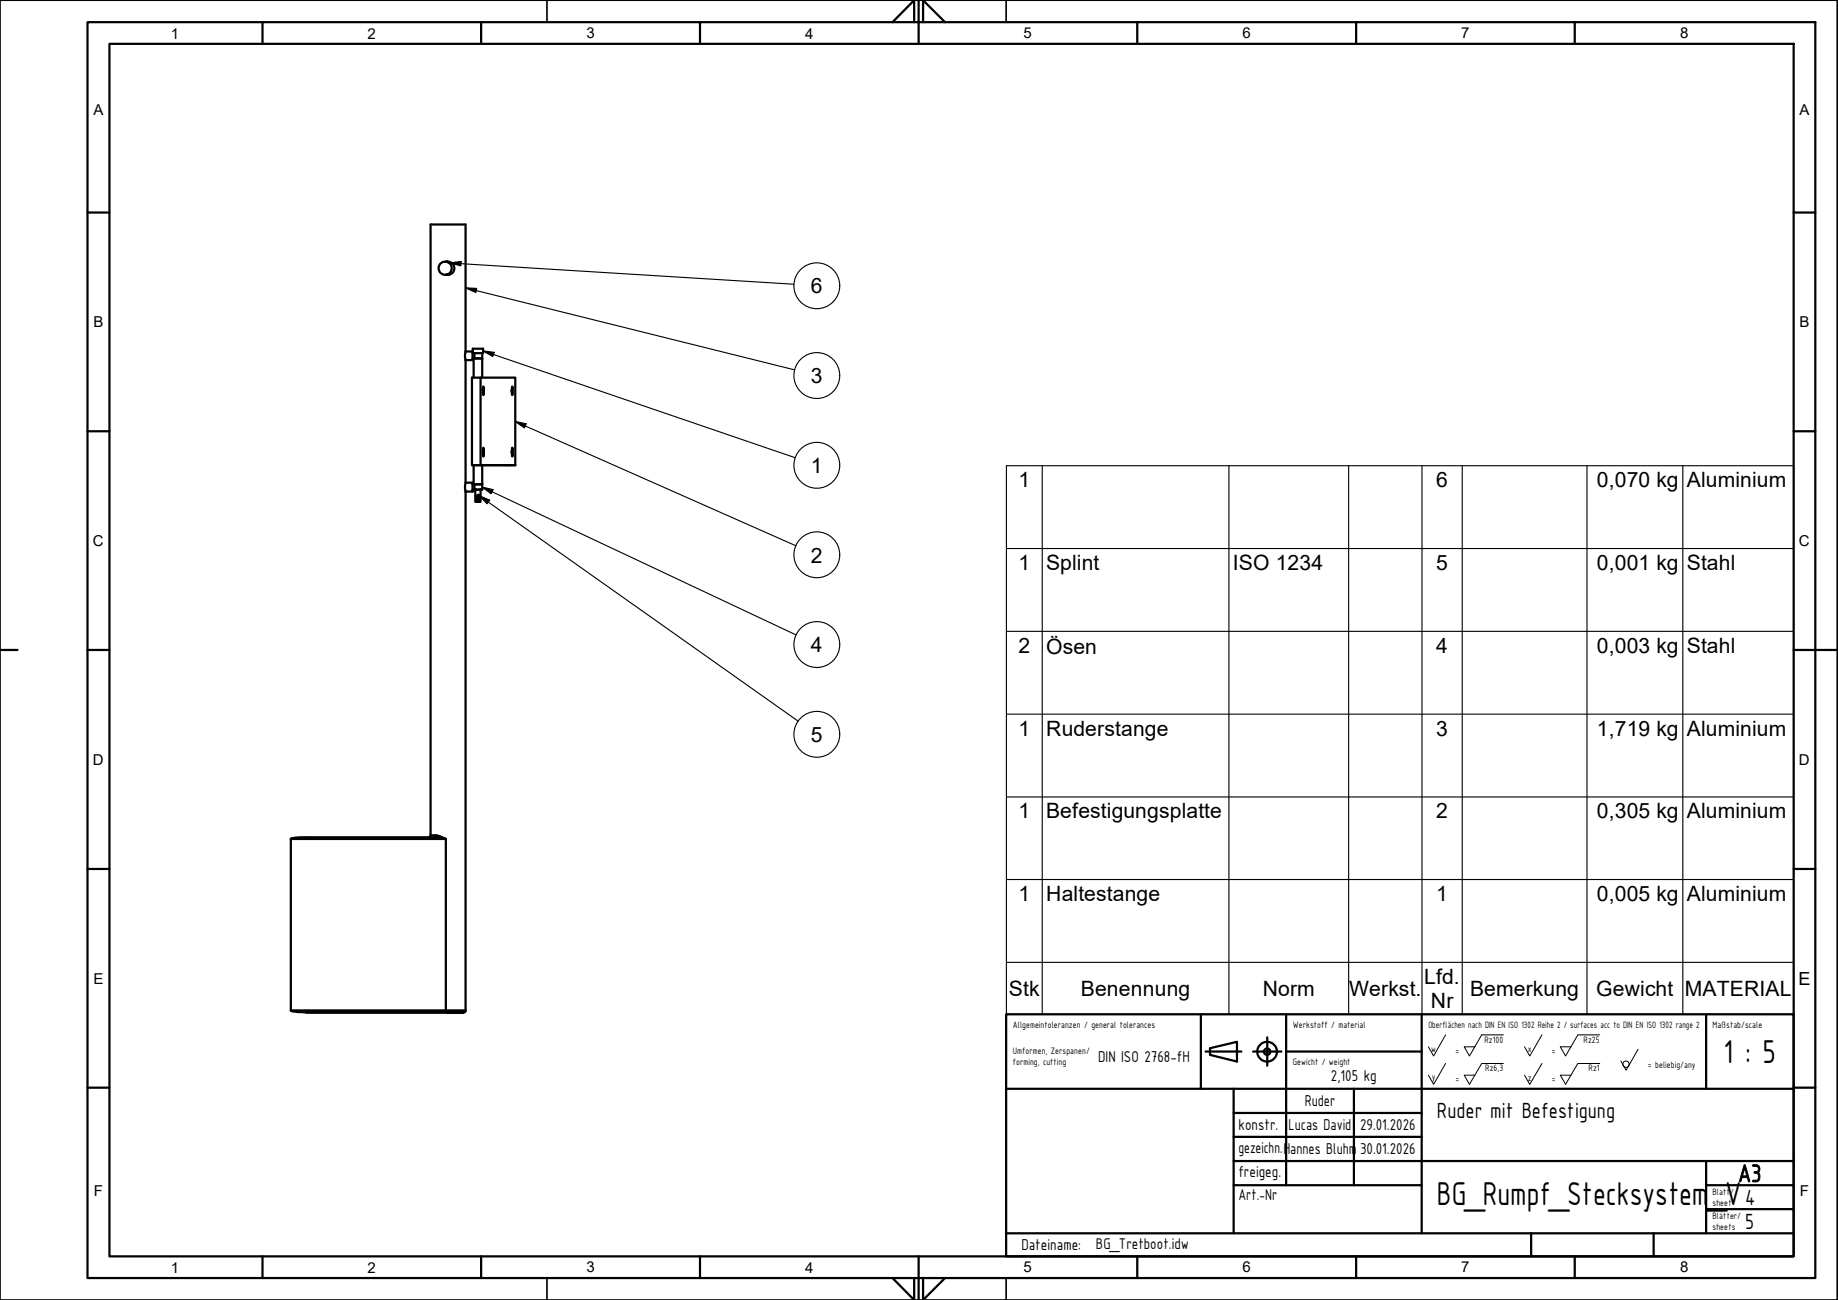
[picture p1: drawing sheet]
<svg xmlns="http://www.w3.org/2000/svg" width="420mm" height="297mm" viewBox="0 0 420 297" stroke-linecap="round" stroke-linejoin="round" font-family="sans-serif">
<!-- layer: Sichtbare Kanten(CS) -->
<g fill="none" stroke="#000" stroke-width=".51">
<path d="M101.8 59.8a1.58 1.58 0 0 1 2.1 1.5 1.58 1.58 0 0 1-2.1 1.5M102 59.8l.9 .3zM102 62.8h.1M108.1 79.7h2.3v1l-2.3-.1zM106.4 80.3l-.1 .6 .1 1.4M106.4 80.3v-29h-8v139.8l-.4 .2M106.4 82.3v28M106.4 80.3h1.7M108 82.3l.2-.3 .1 4.3M108.5 80.7v1.2a.27 .27 0 0 0-.4 0 .27 .27 0 0 0 0 .4h-1.7M109.9 86.3h7.9v20M110.2 80.7v1.2h-1.7h1.7v4.4"/>
<path d="M110.4 88.4l.2 .2-.1 1.7zM117 88.4l.2 .1-.1 1.8zM106.4 110.3l-.1 .6 .1 1.4M106.4 112.3v118.8l-.4 .2h-37.4a3.2 3.2 0 0 1-2.1-.4v-39.3l2.1-.3h30.8M106.4 110.3h1.7M106.4 112.3h1.7M107.9 106.3h9.9h-9.9v-20h2v20M108.3 110.6l-.3-.3a.29 .29 0 0 0 .1 .4 .29 .29 0 0 0 .4 0M108.3 106.3v4.4M108.5 110.7h1.7M108.5 110.7l-.1 1.2a.28 .28 0 0 0-.3 .1 .28 .28 0 0 0 0 .3v-.3l.4-.1M108.5 111.9h1.7h-.3"/>
<path d="M108.5 111.9h.1M108.6 111.9v2.8h1.3v-2.8M108.6 111.9h1.3M109 114.4l.5 .1v.1l-.3 .1zM109.1 113.6a.31 .31 0 0 0-.2 .3 .31 .31 0 0 0 .2 .3M109.1 114h.4v.5M109.2 113.3h.4l-.1 .7M109.5 113.8v.2M109.6 113.3l-.1-.2h-.3l-.2 1.3M110.2 106.3v5.6M110.5 102.3l.1 .4-.1 1.6-.1-.5zM117.1 102.3l.1 .2-.1 1.8-.1-.7z"/>
<circle cx="101.8" cy="61.3" r="1.51"/>
</g>
<g fill="#000">
<circle cx="102.4" cy="62.8" r=".25"/>
<circle cx="106.4" cy="82.3" r=".25"/>
<circle cx="106.4" cy="112.3" r=".25"/>
<circle cx="108.5" cy="111.9" r=".25"/>
</g>
<!-- layer: Sichtbare tangentiale Kanten(HTW) -->
<path d="M108.1 80.6v1.4M108.1 110.6v1.3M66.5 191.7h35.4M98.4 190.9h1.4l2.1 .8M99.8 190.9l-.1 .3-.3 .1 2.5 .4M101.9 191.7v39.2M66.5 230.9h35.4M101.9 230.9h4.5M101.9 230.9l.1 .4h4h-36" fill="none" stroke="#000" stroke-width=".51"/>
<circle cx="108.5" cy="111.9" r=".25" fill="#000"/>
<!-- layer: Symbole(HTW) -->
<g fill="none" stroke="#000" stroke-width=".25">
<path d="M102.9 60.1l2.5-.4-.1 1.1zM102.9 60.1l78.6 4.8M106.4 65.8l2.6 .1-.2 1zM106.4 65.8l75.2 18.7M110.4 80.2l2.6 .3-.4 1zM110.4 80.2l71.3 24.4M117.8 96.3l2.5 .5-.4 1zM117.8 96.3l64.1 28.4M109.6 113.3l2.4 1-.7 .8zM109.6 113.3l72.8 51.5M110.2 111.3l2.5 .6-.4 .9zM110.2 111.3l71.8 33.8"/>
<path d="M238.3 106.4v125.4M280.9 106.4v125.4M308.3 106.4v125.4M325.1 106.4v125.4M334.3 106.4v125.4M362.8 106.4v125.4M384.7 106.4v125.4M230.1 125.3h179.9M230.1 144.3h179.9M230.1 163.2h179.9M230.1 182.1h179.9M230.1 219.9h179.9v-113.5h-179.9v125.4h179.9v-11.9"/>
<path d="M230.1 201h179.9"/>
<circle cx="186.7" cy="65.3" r="5.2"/>
<circle cx="186.7" cy="85.8" r="5.2"/>
<circle cx="186.7" cy="106.3" r="5.2"/>
<circle cx="186.7" cy="126.8" r="5.2"/>
<circle cx="186.7" cy="147.3" r="5.2"/>
<circle cx="186.7" cy="167.8" r="5.2"/>
</g>
<!-- layer: Skizziergeometrie(CS) -->
<g fill="none" stroke="#000" stroke-width=".51">
<path d="M20 5.1h395v286.9h-395zM25 10h385v277.1h-385zM60 5.1v4.9M110 5.1v4.9M160 5.1v4.9M204 5.1l5-5.1v5.1M210 0v10M211 5.1v-5.1l5 5.1M260 5.1v4.9M310 5.1v4.9M360 5.1v4.9M20 48.6h5"/>
<path d="M410 48.6h5M20 98.5h5M410 98.5h5M0 148.5h4M20 148.5h5M410 148.5h10M20 198.6h5M410 198.6h5M20 248.5h5M410 248.5h5M60 287.1v4.9M110 287.1v4.9"/>
<path d="M160 287.1v4.9M204 292l5 5v-5M210 287.1v9.9M211 292v5l5-5M260 287.1v4.9M310 287.1v4.9M360 287.1v4.9"/>
</g>
<path d="M0 0h420v297h-420zM125 0v5.1M230 0v5.1M125 292v5M230 292v5" fill="none" stroke="#000" stroke-width=".38"/>
<!-- layer: Titel (ISO) -->
<g fill="none" stroke="#000" stroke-width=".51">
<path d="M230 231.8h180v55.3h-180zM274.5 231.8v17M276.6 239.5l6.2-1.5v4.6l-6.2-1.6zM289.7 237v6.5M294 231.8v39M325 231.8v50M390 231.8v17M230 248.8h180M275.6 240.3h8.2M282 259.8h43M282 254.3h43M282 248.8v33"/>
<path d="M286.4 240.3h6.5M294 240.3h31M309.5 248.8v22M282 270.8h43M282 265.3h128M390 276.3h20M390 270.8h20M390 265.3v16.5M230 281.8h180M350 281.8v5.3M378 281.8v5.3"/>
<circle cx="289.7" cy="240.3" r="2.25"/>
<circle cx="289.7" cy="240.3" r=".73"/>
</g>
<g fill="none" stroke="#000" stroke-width=".23">
<path d="M330.5 236.5l-2.8 4.8-1.2-2.1M343.7 236.5h-5l-2.8 4.8-1.2-2.1h2.4M352.5 236.5l-2.8 4.8-1.2-2.1M365.7 236.5h-5l-2.8 4.8-1.2-2.1h2.5M374.5 239.8l-2.8 4.7-1.2-2.1M330.5 243l-2.8 4.8-1.2-2.1M343.7 243h-5l-2.8 4.8-1.2-2.1h2.4M352.5 243l-2.8 4.8-1.2-2.1M365.7 243h-5l-2.8 4.8-1.2-2.1h2.5"/>
<circle cx="371.7" cy="243.2" r=".73"/>
</g>
<!-- layer: Symbole(HTW) -->
<path d="M102.9 60.1l2.5-.4-.1 1.1zM106.4 65.8l2.6 .1-.2 1zM110.4 80.2l2.6 .3-.4 1zM117.8 96.3l2.5 .5-.4 1zM109.6 113.3l2.4 1-.7 .8zM110.2 111.3l2.5 .6-.4 .9z" fill="#000"/>
<g font-size="8.1">
<text x="394" y="242.9">1 : 5</text>
<text x="328.5" y="275.4">BG_Rumpf_Stecksystem</text>
<text x="390.6" y="275.4">_V</text>
</g>
<text font-size="6.1" x="397.3" y="270.1">A3</text>
<g font-size="5.4">
<text x="328.5" y="255.5">Ruder mit Befestigung</text>
<text x="399" y="275.3">4</text>
<text x="399" y="280.8">5</text>
</g>
<g font-size="4.8">
<text x="185.4" y="67">6</text>
<text x="185.4" y="87.6">3</text>
<text x="185.4" y="108.1">1</text>
<text x="232.8" y="111.4">1</text>
<text x="328.3" y="111.4">6</text>
<text x="365.1" y="111.4">0,070 kg</text>
<text x="385.6" y="111.4">Aluminium</text>
<text x="185.4" y="128.6">2</text>
<text x="232.8" y="130.3">1</text>
<text x="239.1" y="130.3">Splint</text>
<text x="281.8" y="130.3">ISO 1234</text>
<text x="328.3" y="130.2">5</text>
<text x="365.1" y="130.3">0,001 kg</text>
<text x="385.6" y="130.3">Stahl</text>
<text x="185.4" y="149">4</text>
<text x="232.8" y="149.1">2</text>
<text x="239.1" y="149.5">Ösen</text>
<text x="328.3" y="149.1">4</text>
<text x="365.1" y="149.1">0,003 kg</text>
<text x="385.6" y="149.2">Stahl</text>
<text x="185.4" y="169.5">5</text>
<text x="232.8" y="168.1">1</text>
<text x="239.1" y="168.1">Ruderstange</text>
<text x="328.3" y="168.1">3</text>
<text x="365.1" y="168.1">1,719 kg</text>
<text x="385.6" y="168.1">Aluminium</text>
<text x="232.8" y="187">1</text>
<text x="239.1" y="187">Befestigungsplatte</text>
<text x="328.3" y="187">2</text>
<text x="365.1" y="187">0,305 kg</text>
<text x="385.6" y="187">Aluminium</text>
<text x="232.8" y="205.9">1</text>
<text x="239.1" y="205.9">Haltestange</text>
<text x="328.3" y="205.9">1</text>
<text x="365.1" y="205.9">0,005 kg</text>
<text x="385.6" y="205.9">Aluminium</text>
<text x="230.6" y="227.6">Stk</text>
<text x="247.1" y="227.6">Benennung</text>
<text x="288.7" y="227.6">Norm</text>
<text x="308.4" y="227.6">Werkst.</text>
<text x="325.6" y="224.8">Lfd.</text>
<text x="336" y="227.6">Bemerkung</text>
<text x="364.9" y="227.6">Gewicht</text>
<text x="385.1" y="227.6">MATERIAL</text>
<text x="327.1" y="230.4">Nr</text>
</g>
<text font-size="4.1" x="411.1" y="225">E</text>
<g font-size="3.9">
<text x="251" y="242.6">DIN ISO 2768-fH</text>
<text x="304.2" y="246.9">2,105 kg</text>
<text x="298.3" y="252.8">Ruder</text>
<text x="283.1" y="258.3">konstr.</text>
<text x="283.1" y="263.4">gezeichn.H</text>
<text x="294.6" y="258.3">Lucas David</text>
<text x="295" y="263.8">annes Bluhm</text>
<text x="310.9" y="263.8">30.01.2026</text>
<text x="310.9" y="258.3">29.01.2026</text>
<text x="283.1" y="268.9">freigeg.</text>
<text x="283.1" y="274.2">Art.-Nr</text>
<text x="233.5" y="285.7">Dateiname:</text>
</g>
<text font-size="3.8" x="250.5" y="285.3">BG_Tretboot.idw</text>
<g font-size="3.4">
<text x="39.1" y="8.8">1</text>
<text x="84" y="8.8">2</text>
<text x="134" y="8.7">3</text>
<text x="184" y="8.8">4</text>
<text x="234" y="8.7">5</text>
<text x="284" y="8.7">6</text>
<text x="334" y="8.7">7</text>
<text x="384" y="8.7">8</text>
<text x="21.3" y="26.3">A</text>
<text x="411.4" y="26.3">A</text>
<text x="21.3" y="74.8">B</text>
<text x="411.4" y="74.8">B</text>
<text x="21.2" y="124.8">C</text>
<text x="411.2" y="124.8">C</text>
<text x="21.2" y="174.8">D</text>
<text x="411.2" y="174.8">D</text>
<text x="21.3" y="224.8">E</text>
<text x="21.5" y="273.3">F</text>
<text x="411.4" y="273.3">F</text>
<text x="39.1" y="290.8">1</text>
<text x="84" y="290.8">2</text>
<text x="134" y="290.8">3</text>
<text x="184" y="290.8">4</text>
<text x="234" y="290.8">5</text>
<text x="284" y="290.8">6</text>
<text x="334" y="290.8">7</text>
<text x="384" y="290.8">8</text>
</g>
<g font-size="2.3">
<text x="231.5" y="234.8">Allgemeintoleranzen / general tolerances</text>
<text x="295.5" y="234.8">Werkstoff / material</text>
<text x="326.5" y="234.8">Oberflächen nach DIN EN ISO 1302 Reihe 2 / surfaces acc to DIN EN ISO 1302 range 2</text>
<text x="339.3" y="238.3">Rz100</text>
<text x="362" y="238.3">Rz25</text>
<text x="391.5" y="234.8">Maßstab/scale</text>
<text x="231.5" y="240.8">Umformen, Zerspanen/</text>
<text x="231.5" y="243.3">forming, cutting</text>
<text x="295.5" y="243.3">Gewicht / weight</text>
<text x="327.2" y="240.4">w</text>
<text x="332.7" y="240.8">=</text>
<text x="339.5" y="244.7">Rz6,3</text>
<text x="349.2" y="240.4">x</text>
<text x="354.7" y="240.8">=</text>
<text x="363.2" y="244.8">Rz1</text>
<text x="376.7" y="244">= beliebig/any</text>
<text x="327.3" y="246.7">y</text>
<text x="332.7" y="247.3">=</text>
<text x="349.2" y="246.9">z</text>
<text x="354.7" y="247.3">=</text>
<text x="391.5" y="273">Blatt/</text>
<text x="391.5" y="275.6">sheet</text>
<text x="391.5" y="278.4">Blätter/</text>
<text x="391.5" y="281.1">sheets</text>
</g>
</svg>
